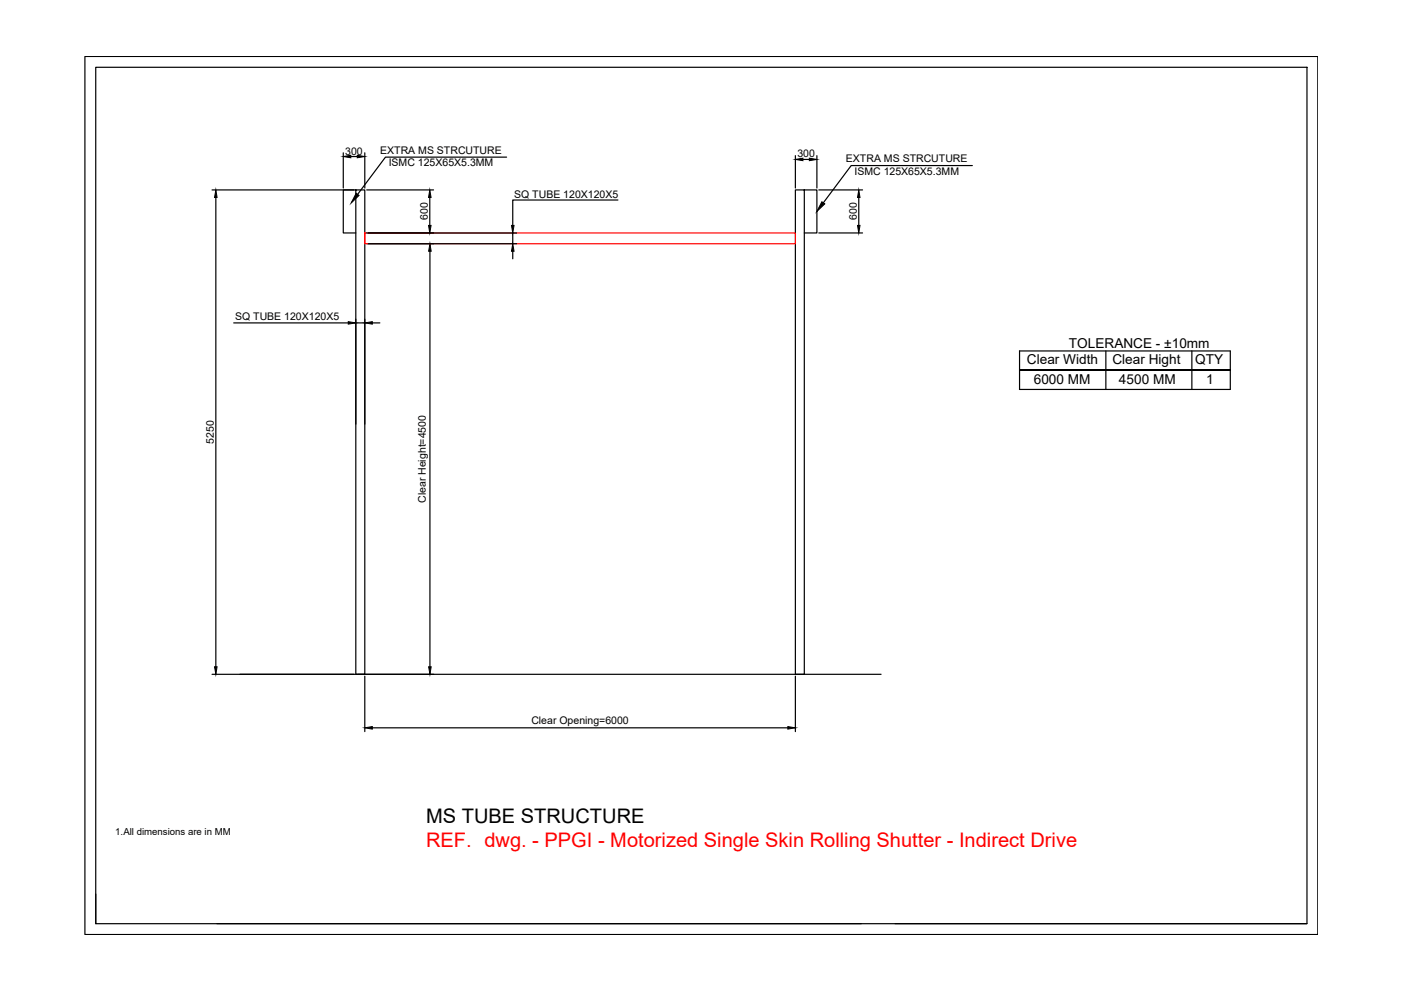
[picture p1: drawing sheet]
<svg xmlns="http://www.w3.org/2000/svg" width="297mm" height="210mm" viewBox="0 0 297 210" stroke-linecap="round" stroke-linejoin="round" font-family="sans-serif">
<!-- layer: 0 -->
<g fill="none" stroke="#000" stroke-width=".25">
<path d="M18 12h261.4v186.1h-261.4zM20.3 14.3h256.8v181.5h-256.8zM72.8 32.4v7.5M74.4 33.2h1.3M77.3 32.4v7.5M107.4 33.3h-25.7l-5.9 7.9M168.6 33v6.9M170.2 33.8h1.4M173.2 33v6.9M206.2 35.1h-25.7l-5.9 7.9M45 40.3h30M45.8 41.9v99.5"/>
<path d="M75.4 40.3h1.9v102.7h-1.9zM75.4 40.3h-2.6v9.1h2.6M77.7 51.7h31.8M77.7 49.4h31.8M77.7 40.3h14.2M91.1 41.9v5.9M91.2 53.3v88.1M108.7 49.4v2.3M108.7 53.3v1.6M131 42.4h-22.3v5.4M168.6 40.3h1.9v102.7h-1.9zM170.5 40.3h2.7v9.1h-2.7"/>
<path d="M173.6 49.4h9.3M173.6 40.3h9.3M182.1 41.9v5.9M49.6 68.5h24.2M75.4 67.7v22.2M75.4 68.5h1.9M77.3 67.7v22.2M78.9 68.5h1.6M216.2 78.5h44.6zM216.2 74.4h44.6v8.2h-44.6zM234.5 74.4v8.2M252.7 74.4v8.2"/>
<path d="M45 143h141.8M77.3 143.4v11.7M78.9 154.3h88.1M168.6 143.4v11.7M20.3 189.5v6.3M46 195.8h136.6M189.8 195.8h87.3"/>
</g>
<g fill="#000" stroke="#000" stroke-width=".21">
<path d="M72.8 33.2l1.6-.3v.6zM75.7 32.9l1.6 .3-1.6 .3zM168.6 33.8l1.6-.3v.6zM171.6 33.5l1.6 .3-1.6 .3zM45.8 40.3l.2 1.6h-.5zM75.5 41l.6 .4-1.6 1.6zM90.9 47.8h.5l-.3 1.6zM91.1 40.3l.3 1.6h-.5zM91.2 51.7l.2 1.6h-.5zM108.7 51.7l.3 1.6h-.6zM108.4 47.8h.6l-.3 1.6zM174.3 42.8l.6 .4-1.7 1.6z"/>
<path d="M181.8 47.8h.5l-.2 1.6zM182.1 40.3l.2 1.6h-.5zM73.8 68.2l1.6 .3-1.6 .2zM77.3 68.5l1.6-.3v.5zM45.5 141.4h.5l-.2 1.6zM77.3 154.3l1.6-.2v.5zM90.9 141.4h.5l-.2 1.6zM167 154.1l1.6 .2-1.6 .3z"/>
</g>
<path d="M77.3 49.4h91.3v2.3h-91.3z" fill="none" stroke="#f00" stroke-width=".25"/>
<text font-size="4.3" fill="#f00" x="90.3" y="179.7">REF. dwg. - PPGI - Motorized Single Skin Rolling Shutter - Indirect Drive</text>
<text font-size="4.3" x="90.4" y="174.5">MS TUBE STRUCTURE</text>
<g font-size="2.9">
<text x="217.7" y="77.2">Clear Width</text>
<text x="226.6" y="73.7">TOLERANCE - ±10mm</text>
<text x="235.8" y="77.2">Clear Hight</text>
<text x="253.4" y="77.2">QTY</text>
<text x="219.2" y="81.5">6000 MM</text>
<text x="237.2" y="81.5">4500 MM</text>
<text x="255.7" y="81.5">1</text>
</g>
<g font-size="2.2">
<text x="73.2" y="32.8">300</text>
<text x="80.6" y="32.6">EXTRA MS STRCUTURE</text>
<text x="82.4" y="35.3">ISMC 125X65X5.3MM</text>
<text x="169.1" y="33.4">300</text>
<text x="179.4" y="34.4">EXTRA MS STRCUTURE</text>
<text x="109" y="41.9">SQ TUBE 120X120X5</text>
<text x="181.2" y="37.1">ISMC 125X65X5.3MM</text>
<text x="90.7" y="46.7" transform="rotate(-90 90.7 46.7)">600</text>
<text x="181.7" y="46.7" transform="rotate(-90 181.7 46.7)">600</text>
<text x="49.8" y="67.9">SQ TUBE 120X120X5</text>
<text x="45.3" y="94.1" transform="rotate(-90 45.3 94.1)">5250</text>
<text x="90.3" y="106.7" transform="rotate(-90 90.3 106.7)">Clear Height=4500</text>
<text x="112.7" y="153.4">Clear Opening=6000</text>
</g>
<text font-size="2" x="24.4" y="177">1.All dimensions are in MM</text>
</svg>
